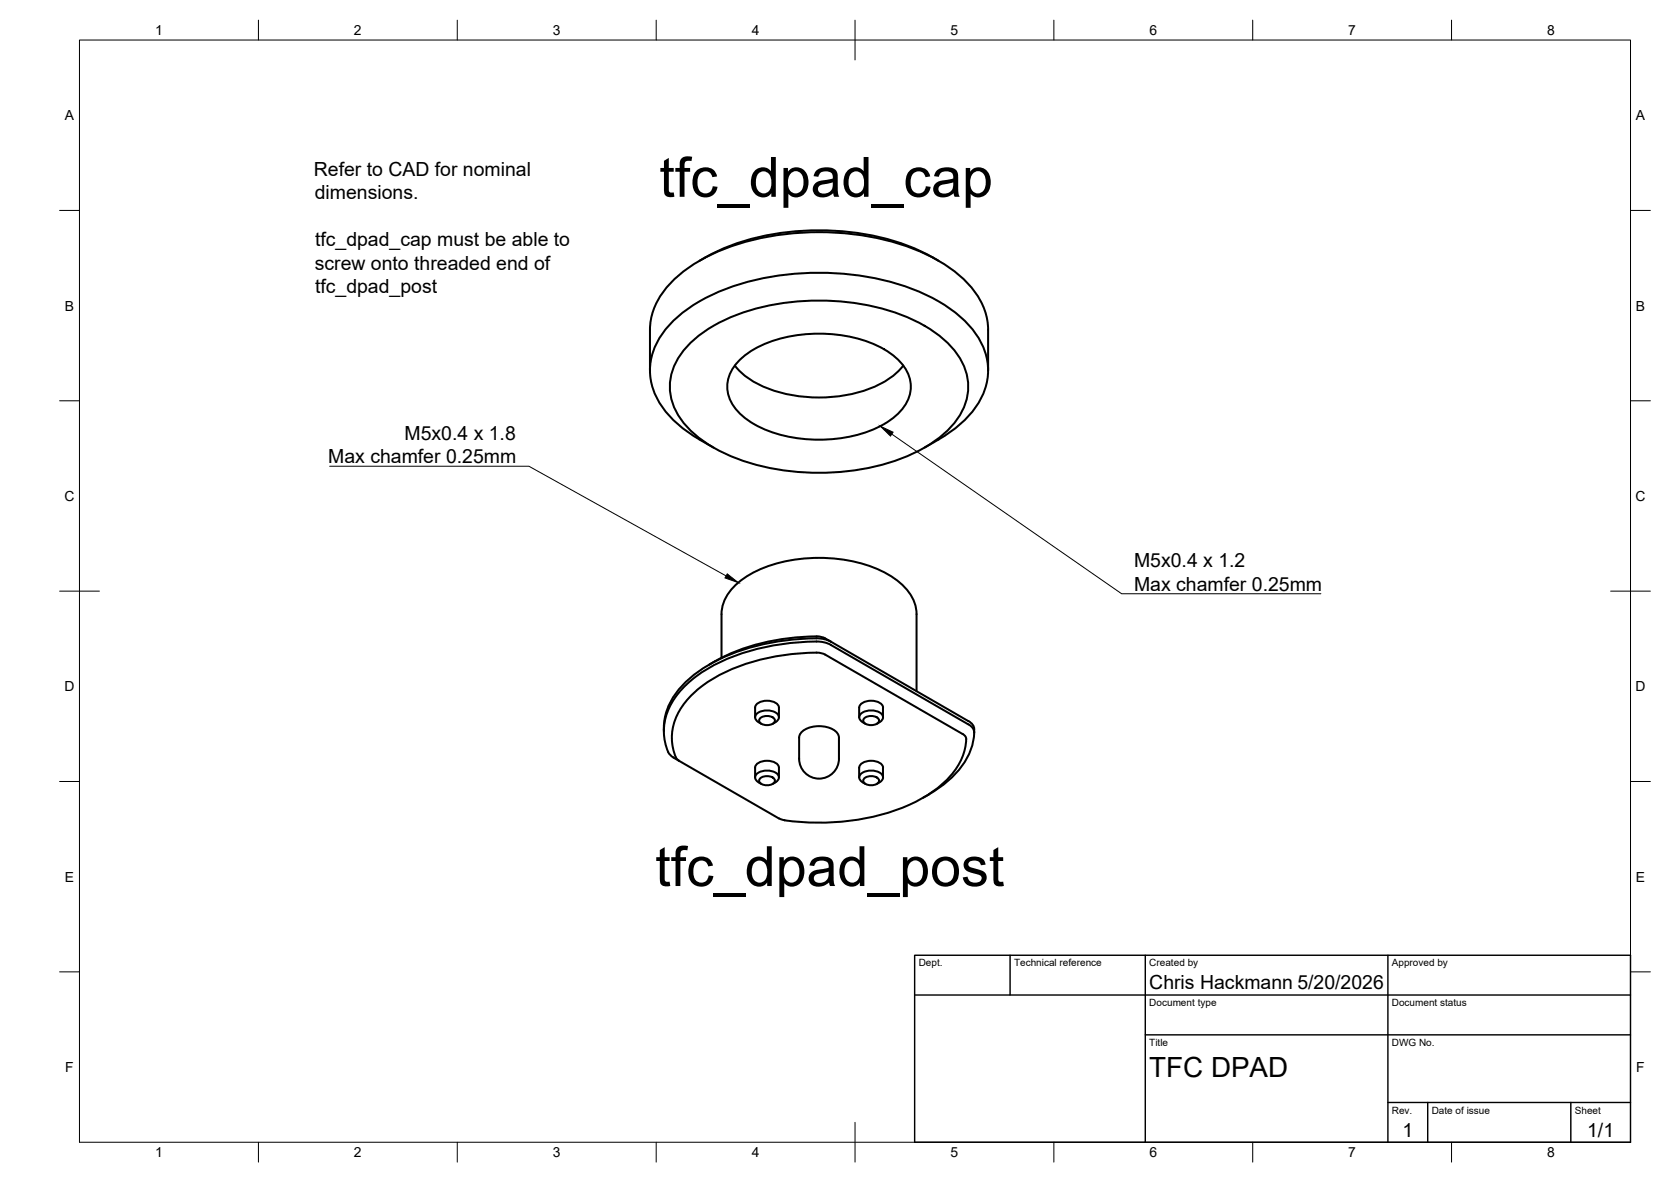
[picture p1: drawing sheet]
<svg xmlns="http://www.w3.org/2000/svg" width="420mm" height="297mm" viewBox="0 0 420 297" stroke-linecap="round" stroke-linejoin="round" font-family="sans-serif">
<!-- layer: Visible -->
<g fill="none" stroke="#000" stroke-width=".51">
<path d="M177.3 64.7l-1.4 .8M177.3 64.7a61.4 61.4 0 0 1 36.4-6.4 53.7 53.7 0 0 1 22.3 7.2M163.4 93.1v-10.2a18 18 0 0 1 7.3-13.7 50.8 50.8 0 0 1 26.7-10.4 66.3 66.3 0 0 1 36.6 5.7 28.2 28.2 0 0 1 12.9 11.9 15.1 15.1 0 0 1 1.6 6.5v10.2M174 85.8a42.8 42.8 0 0 1 23.2-9.7 59.2 59.2 0 0 1 33.3 4.7 24.2 24.2 0 0 1 11.7 10.9 13.8 13.8 0 0 1-3 15.4 38.1 38.1 0 0 1-19.7 10.3 60.2 60.2 0 0 1-38.1-3.9 24.2 24.2 0 0 1-11.8-10.8 13.8 13.8 0 0 1 3-15.5zM184.8 91.9a22.4 22.4 0 0 0 14 7.3 35.4 35.4 0 0 0 24.5-3.8 15.2 15.2 0 0 0 3.8-3.5M185.7 90.8a26.6 26.6 0 0 1 16.3-6.8 33.7 33.7 0 0 1 21.8 4.7 10 10 0 0 1 5 10.3 13.7 13.7 0 0 1-8.1 8.4 36.5 36.5 0 0 1-31.1-.8 11.8 11.8 0 0 1-6.7-8.8 9.1 9.1 0 0 1 2.8-7zM179.4 112.5a42.7 42.7 0 0 1-10.7-7.5 16 16 0 0 1-4.1-17.6 25.3 25.3 0 0 1 11.3-11.7 63.9 63.9 0 0 1 35.5-7 54.5 54.5 0 0 1 28.6 9.7 19.6 19.6 0 0 1 8.4 13.9 17.5 17.5 0 0 1-6.7 14.1 46.6 46.6 0 0 1-9.2 6.1M181.4 154.3a11.4 11.4 0 0 1 5.8-9.1 36.3 36.3 0 0 1 25.3-4.5 25.6 25.6 0 0 1 15.6 7.6 9.7 9.7 0 0 1 2.4 6M181.4 154.4v10.9M205.3 159.9l1.8 .3 1.8 1.1M205.3 159.9a52.8 52.8 0 0 0-26.9 7.1M230.5 154.4v19.3"/>
<path d="M208.9 161.3l-1.7-.7a14.5 14.5 0 0 0-4.8-.1 50.5 50.5 0 0 0-27.8 9 17.6 17.6 0 0 0-7.7 13.4v.8M208.9 161.3l34.6 19.9M169.3 190.4l26.6 15.3 1.4 .4M170 190.4l.8 .8M189.9 180.3v-2.5a2.98 2.98 0 0 1 3.6-1.7 2.29 2.29 0 0 1 2.4 1.7v2.5M189.9 195.4v-2.5a2.98 2.98 0 0 1 3.6-1.7 2.29 2.29 0 0 1 2.4 1.7v2.5M190.7 196.6l.7 .4M190.7 196.6a1.29 1.29 0 0 1-.8-1.2 1.29 1.29 0 0 1 .8-1.3 4.1 4.1 0 0 1 5.1 .8 1.3 1.3 0 0 1-.8 1.7M191.1 180.6a2.63 2.63 0 0 1 3.7 .3 1.63 1.63 0 0 1-1.9 1.3 1.63 1.63 0 0 1-2-1.3zM191.1 195.7a2.63 2.63 0 0 1 3.7 .3 1.63 1.63 0 0 1-1.9 1.3 1.63 1.63 0 0 1-2-1.3zM191.4 181.9a1.89 1.89 0 0 1-1.4-2.1 3.9 3.9 0 0 1 5.8 0 1.3 1.3 0 0 1-.8 1.7l-.7 .4M195 196.6l-.7 .4"/>
<path d="M201.8 183.8a7.1 7.1 0 0 1 8.8 .4l.3 1.2v5.3a5 5 0 0 1-5 5 5 5 0 0 1-5-5v-5.3l.1-.6zM216 195.4v-2.5a2.98 2.98 0 0 1 3.7-1.7 2.29 2.29 0 0 1 2.3 1.7v2.5M216 180.3v-2.5a2.98 2.98 0 0 1 3.7-1.7 2.29 2.29 0 0 1 2.3 1.7v2.5M216.9 196.6l.7 .4M216.9 181.5l.7 .4M216.9 196.6a1.29 1.29 0 0 1-.9-1.2 1.29 1.29 0 0 1 .9-1.3 4.1 4.1 0 0 1 5 .8 1.3 1.3 0 0 1-.7 1.7M216.9 181.5a1.29 1.29 0 0 1-.9-1.2 1.29 1.29 0 0 1 .9-1.3 4.1 4.1 0 0 1 5 .8 1.3 1.3 0 0 1-.7 1.7l-.7 .4M217.3 195.7a2.63 2.63 0 0 1 3.7 .3 1.63 1.63 0 0 1-2 1.3 1.63 1.63 0 0 1-1.9-1.3zM217.3 180.6a2.63 2.63 0 0 1 3.7 .3 1.63 1.63 0 0 1-2 1.3 1.63 1.63 0 0 1-1.9-1.3zM221.1 196.6l-.6 .4M242.9 185.7a16.4 16.4 0 0 1-6.7 12 45.8 45.8 0 0 1-24.3 8.8 63.6 63.6 0 0 1-14.6-.4M243 185.7a1.48 1.48 0 0 0-.9-1.2l-35.4-20.3a49.3 49.3 0 0 0-16.5 1.8 35.7 35.7 0 0 0-17.1 9.5 13.6 13.6 0 0 0-3.1 14.9"/>
<path d="M243.5 182l-34.6-19.9-1.7-.7a51.9 51.9 0 0 0-17 1.7 38.7 38.7 0 0 0-18.9 10.3 14.2 14.2 0 0 0-3.1 15.9l1.1 1.1M243.5 182l1.1 1a2.69 2.69 0 0 1 .3 2.3 18.5 18.5 0 0 1-8.5 12.5l-4.3 2.7M243.5 181.2a2.54 2.54 0 0 1 1.4 2.9"/>
</g>
<!-- layer: BORDER -->
<g fill="none" stroke="#000" stroke-width=".25">
<path d="M20 10.1h390v276.9h-390zM65 5.1v5M115 5.1v5M165 5.1v5M215 5.1v10M265 5.1v5M315 5.1v5M365 5.1v5M15 52.9h5M410 52.9h5M15 100.7h5M410 100.7h5"/>
<path d="M15 148.6h10M405 148.6h10M15 196.4h5M410 196.4h5M15 244.2h5M410 244.2h5M65 287v5M115 287v5M165 287v5M215 282.1v9.9M265 287v5M315 287v5"/>
<path d="M365 287v5"/>
</g>
<!-- layer: TITLEBLOCK -->
<path d="M230 240.1h180v46.9h-180zM230 250h180M254 240.1v9.9M288 240.1v46.9M349 240.1v46.9M288 260.1h122M349 277.1h61M359 277.1v9.9M395 277.1v9.9" fill="none" stroke="#000" stroke-width=".36"/>
<!-- layer: Hole Notes -->
<path d="M221.4 107.1l3.2 1.5-.7 1zM182.9 144.2l2.7 2.2-3.3-1.2z" fill="#000" stroke="#000" stroke-width=".25"/>
<path d="M82.9 117.2h50.1l49.6 27.5M224.2 109.1l57.8 40.1h50.1" fill="none" stroke="#000" stroke-width=".25"/>
<g font-size="14">
<text x="165.8" y="49.5">tfc_dpad_cap</text>
<text x="164.8" y="222.7">tfc_dpad_post</text>
</g>
<text font-size="7" x="289" y="270.6">TFC DPAD</text>
<g font-size="4.9">
<text x="78.9" y="44.3">Refer to CAD for nominal</text>
<text x="79.1" y="50.1">dimensions.</text>
<text x="79.2" y="61.9">tfc_dpad_cap must be able to</text>
<text x="79.1" y="67.7">screw onto threaded end of</text>
<text x="79.2" y="73.6">tfc_dpad_post</text>
<text x="101.7" y="110.6">M5x0.4 x 1.8</text>
<text x="82.5" y="116.5">Max chamfer 0.25mm</text>
<text x="285.2" y="142.6">M5x0.4 x 1.2</text>
<text x="285.2" y="148.5">Max chamfer 0.25mm</text>
<text x="289" y="248.5">Chris Hackmann 5/20/2026</text>
<text x="352.6" y="285.7">1</text>
<text x="399.1" y="285.7">1/1</text>
</g>
<g font-size="3.5">
<text x="39" y="8.8">1</text>
<text x="89" y="8.8">2</text>
<text x="139" y="8.8">3</text>
<text x="189" y="8.8">4</text>
<text x="239" y="8.8">5</text>
<text x="289" y="8.8">6</text>
<text x="339" y="8.8">7</text>
<text x="389" y="8.8">8</text>
<text x="16.3" y="30.2">A</text>
<text x="411.3" y="30.2">A</text>
<text x="16.3" y="78">B</text>
<text x="411.3" y="78">B</text>
<text x="16.2" y="125.9">C</text>
<text x="411.2" y="125.9">C</text>
<text x="16.2" y="173.7">D</text>
<text x="411.2" y="173.7">D</text>
<text x="16.3" y="221.6">E</text>
<text x="411.3" y="221.6">E</text>
<text x="16.4" y="269.4">F</text>
<text x="411.4" y="269.4">F</text>
<text x="39" y="290.8">1</text>
<text x="89" y="290.8">2</text>
<text x="139" y="290.8">3</text>
<text x="189" y="290.8">4</text>
<text x="239" y="290.8">5</text>
<text x="289" y="290.8">6</text>
<text x="339" y="290.8">7</text>
<text x="389" y="290.8">8</text>
</g>
<g font-size="2.5">
<text x="231" y="242.9">Dept.</text>
<text x="255" y="242.9">Technical reference</text>
<text x="289" y="242.9">Created by</text>
<text x="350" y="242.9">Approved by</text>
<text x="289" y="252.8">Document type</text>
<text x="350" y="252.8">Document status</text>
<text x="289" y="262.9">Title</text>
<text x="350" y="262.9">DWG No.</text>
<text x="350" y="279.9">Rev.</text>
<text x="360" y="279.9">Date of issue</text>
<text x="396" y="279.9">Sheet</text>
</g>
</svg>
